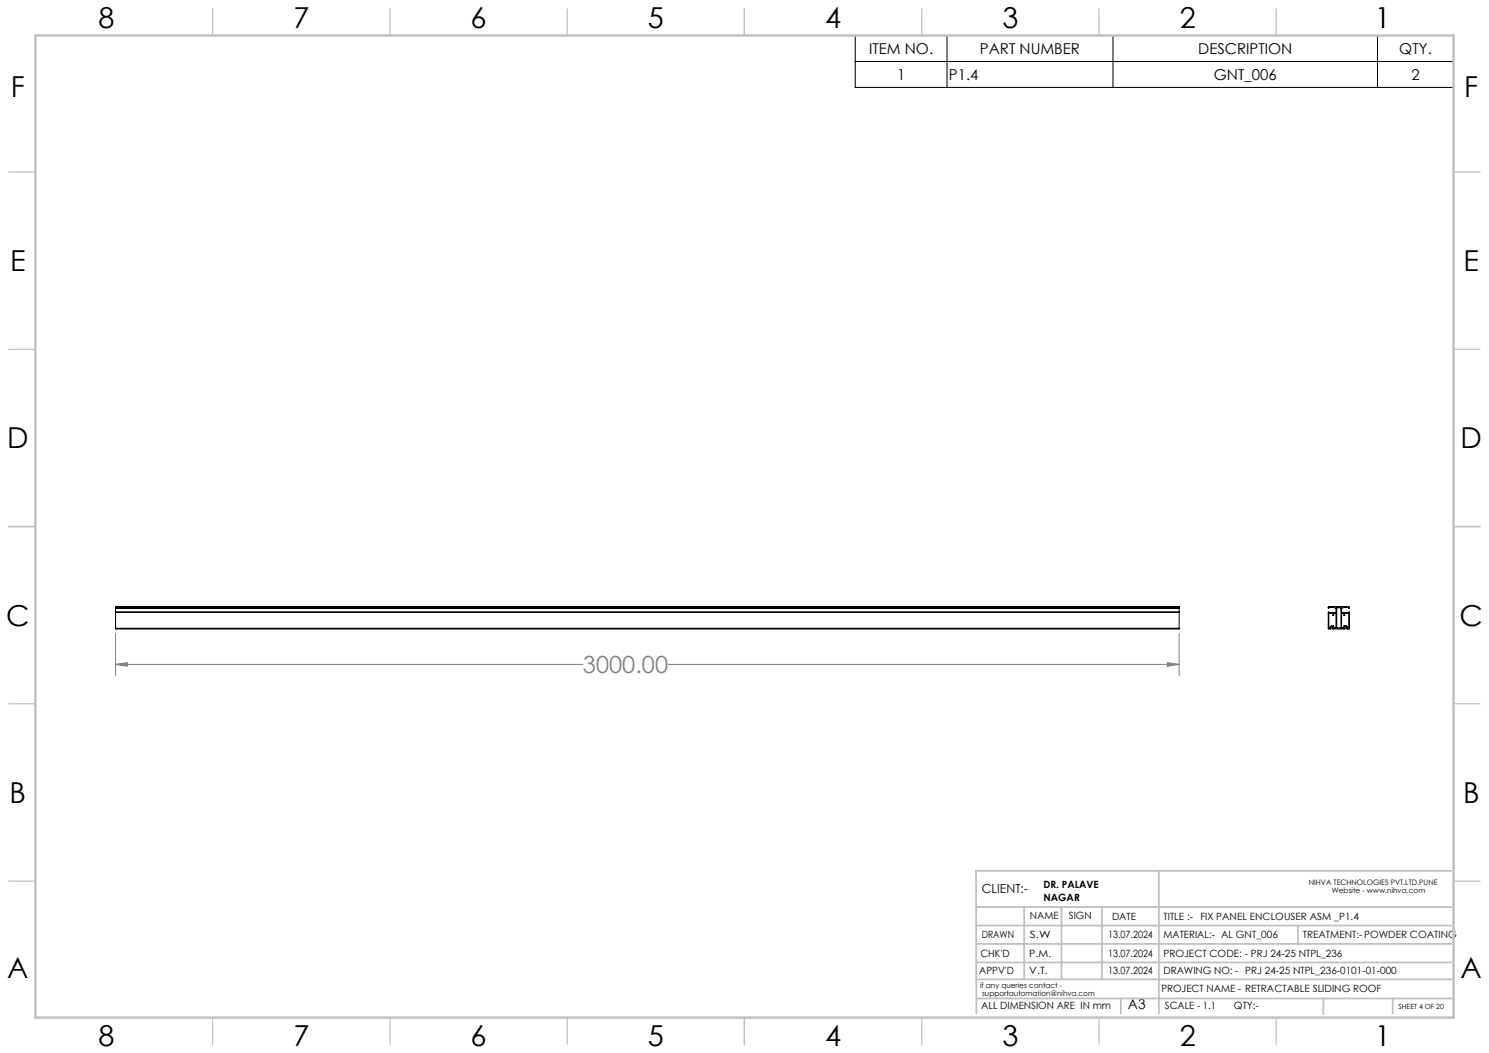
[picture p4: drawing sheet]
<svg xmlns="http://www.w3.org/2000/svg" width="420mm" height="297mm" viewBox="0 0 420 297" stroke-linecap="round" stroke-linejoin="round" font-family="sans-serif">
<path d="M32.6 178.7v11.9M332.6 178.7v11.9M32.6 187.4l3.3-.5v1zM32.6 187.4h131.8M188.5 187.4h144.1M329.3 186.9l3.3 .5-3.3 .5z" fill="none" stroke="#808080" stroke-width=".28"/>
<path d="M241.2 10h168.8v14.7h-168.8zM241.2 17.4h168.8M267.1 10v14.7M313.9 10v14.7M388.5 10v14.7" fill="none" stroke="#000" stroke-width=".28"/>
<g fill="none" stroke="#c0c0c0" stroke-width=".35">
<path d="M60 2.5v7.5M110 2.5v7.5M160 2.5v7.5M210 2.5v7.5M260 2.5v7.5M310 2.5v7.5M360 2.5v7.5M2.5 48.5h7.5M410 48.5h7.5M2.5 98.5h7.5M410 98.5h7.5M2.5 148.5h7.5"/>
<path d="M410 148.5h7.5M2.5 198.5h7.5M410 198.5h7.5M2.5 248.5h7.5M410 248.5h7.5M60 287v7.5M110 287v7.5M160 287v7.5M210 287v7.5M260 287v7.5M310 287v7.5M360 287v7.5"/>
</g>
<g fill="none" stroke="#c0c0c0" stroke-width=".5">
<path d="M275.3 255.8h134.1M288.9 255.8v20.4M299.4 255.8v20.4M310.8 255.8v20.4M326.9 245.6v40.3M409.4 245.6h-134.1l.1 40.3M275.3 266.2h134.1M275.3 261.1h134.1M275.4 271.5h134M275.4 276.2h134M366.1 261.1v5.1M275.4 281.6h134"/>
<path d="M316.2 281.7v4.2M373.3 281.8v4.3M392.9 281.6v4.3"/>
</g>
<path d="M10 10h400v277h-400z" fill="none" stroke="#c0c0c0" stroke-width=".7"/>
<path d="M329.3 186.9l3.3 .5-3.3 .5zM32.6 187.4l3.3-.5v1z" fill="#808080"/>
<g fill="none" stroke="#000" stroke-width=".28">
<path d="M32.6 171.5h.1M32.6 177.2v.2h300v-.2M32.6 171.3v-.2h300v.2M32.6 172.6l300 .1zM32.6 171.5v.1M32.6 171.5h300M32.6 177.2h300M32.6 171.3h300M32.6 171.3v.2M32.6 171.6v5.6M32.6 171.6h300M332.6 171.5h.1"/>
<path d="M332.6 171.5v.1M332.6 171.3v.2M332.6 171.6v5.6M374.7 171.5h.1M374.7 171.5l.1-.4h5.7l.1 .2-.1 .2M374.8 171.5h.1M374.9 173h1.1v.6h.2v-.6h.6v4.1h-.6v-.6h-.7l-.3 .6h-.4zM376 173.6h.1M377 177.1h.1M377.1 171.4h.1M377 171.4v5.7M377.1 171.4h1.1v5.7h-1.1"/>
<path d="M378.5 173h.6l.1 .6 .1-.6h1.1v4.1h-.3l-.1-.4-.4-.2h-.5v.6h-.7zM379.1 173.6h.1M379.2 171.3l-.8 .2 .1 1.3 2.1-.1v4.5l-.1 .2-.7-.1a.33 .33 0 0 0 .1-.5 .33 .33 0 0 0-.5 0 .33 .33 0 0 0 0 .5l-3.4 .1-.2-.2a.3 .3 0 0 0 0-.4 .3 .3 0 0 0-.4 0 .3 .3 0 0 0 .1 .5l-.2 .1-.6-.1v-4.7l.2 .2h1.9v-1.3l-.7-.2-1.3 .2M379.2 171.3l1.2 .2M379.2 171.3h.1M380.4 171.5h.1"/>
</g>
<g font-size="8.1">
<text x="27.8" y="8">8</text>
<text x="82.8" y="8">7</text>
<text x="132.8" y="8">6</text>
<text x="182.8" y="8">5</text>
<text x="232.8" y="8">4</text>
<text x="282.8" y="8">3</text>
<text x="332.8" y="8">2</text>
<text x="387.8" y="8">1</text>
<text x="3" y="27.2">F</text>
<text x="413" y="27.2">F</text>
<text x="2.8" y="76.5">E</text>
<text x="412.8" y="76.5">E</text>
<text x="2" y="126.5">D</text>
<text x="412" y="126.5">D</text>
<text x="1.7" y="176.5">C</text>
<text x="411.7" y="176.5">C</text>
<text x="2.7" y="226.5">B</text>
<text x="412.7" y="226.5">B</text>
<text x="2" y="275.7">A</text>
<text x="412" y="275.7">A</text>
<text x="27.8" y="295">8</text>
<text x="82.8" y="295">7</text>
<text x="132.8" y="295">6</text>
<text x="182.8" y="295">5</text>
<text x="232.8" y="295">4</text>
<text x="282.8" y="295">3</text>
<text x="332.8" y="295">2</text>
<text x="387.8" y="295">1</text>
</g>
<text font-size="6.7" fill="#808080" x="164.4" y="189.9">3000.00</text>
<g font-size="4.2">
<text x="245.1" y="15.2">ITEM NO.</text>
<text x="276.4" y="15.2">PART NUMBER</text>
<text x="338" y="15.2">DESCRIPTION</text>
<text x="394.7" y="15.2">QTY.</text>
<text x="253" y="22.5">1</text>
<text x="267.6" y="22.5">P1.4</text>
<text x="342.4" y="22.5">GNT_006</text>
<text x="398.1" y="22.5">2</text>
</g>
<text font-size="3.9" x="318.2" y="284.6">A3</text>
<text font-size="3.5" x="276.9" y="252">CLIENT:-</text>
<g font-size="2.8">
<text x="294.3" y="250.4">DR. PALAVE</text>
<text x="294.3" y="254.3">NAGAR</text>
<text x="290.5" y="259.3">NAME</text>
<text x="301.5" y="259.3">SIGN</text>
<text x="313.7" y="259.4">DATE</text>
<text x="328.2" y="259.4">TITLE :-</text>
<text x="338.6" y="259.4">FIX PANEL ENCLOUSER ASM _P1.4</text>
<text x="276.9" y="264.6">DRAWN</text>
<text x="290.5" y="264.6">S.W</text>
<text x="312.6" y="264.6">13.07.2024</text>
<text x="328.2" y="264.6">MATERIAL:- AL GNT_006</text>
<text x="367.5" y="264.6">TREATMENT:-POWDER COATING</text>
<text x="276.2" y="274.7">APPV'D</text>
<text x="276.5" y="270">CHK'D</text>
<text x="290.3" y="274.7">V.T.</text>
<text x="290.3" y="270">P.M.</text>
<text x="312.6" y="274.7">13.07.2024</text>
<text x="312.6" y="270.1">13.07.2024</text>
<text x="328.2" y="270">PROJECT CODE: - PRJ 24-25 NTPL_236</text>
<text x="328.2" y="274.7">DRAWING NO: - PRJ 24-25 NTPL_236-0101-01-000</text>
<text x="327.6" y="279.8">PROJECT NAME - RETRACTABLE SLIDING ROOF</text>
<text x="276.8" y="284.6">ALL DIMENSION ARE IN mm</text>
<text x="328.6" y="284.6">SCALE - 1.1</text>
<text x="348.1" y="284.6">QTY:-</text>
</g>
<g font-size="2.1">
<text x="369.2" y="249.6">NIHVA TECHNOLOGIES PVT.LTD.PUNE</text>
<text x="375.7" y="252">Website - www.nihva.com</text>
<text x="276.5" y="278.7">if any queries contact -</text>
<text x="277" y="280.8">supportautomation@nihva.com</text>
</g>
<text font-size="2" x="394.5" y="284.5">SHEET 4 OF 20</text>
</svg>
